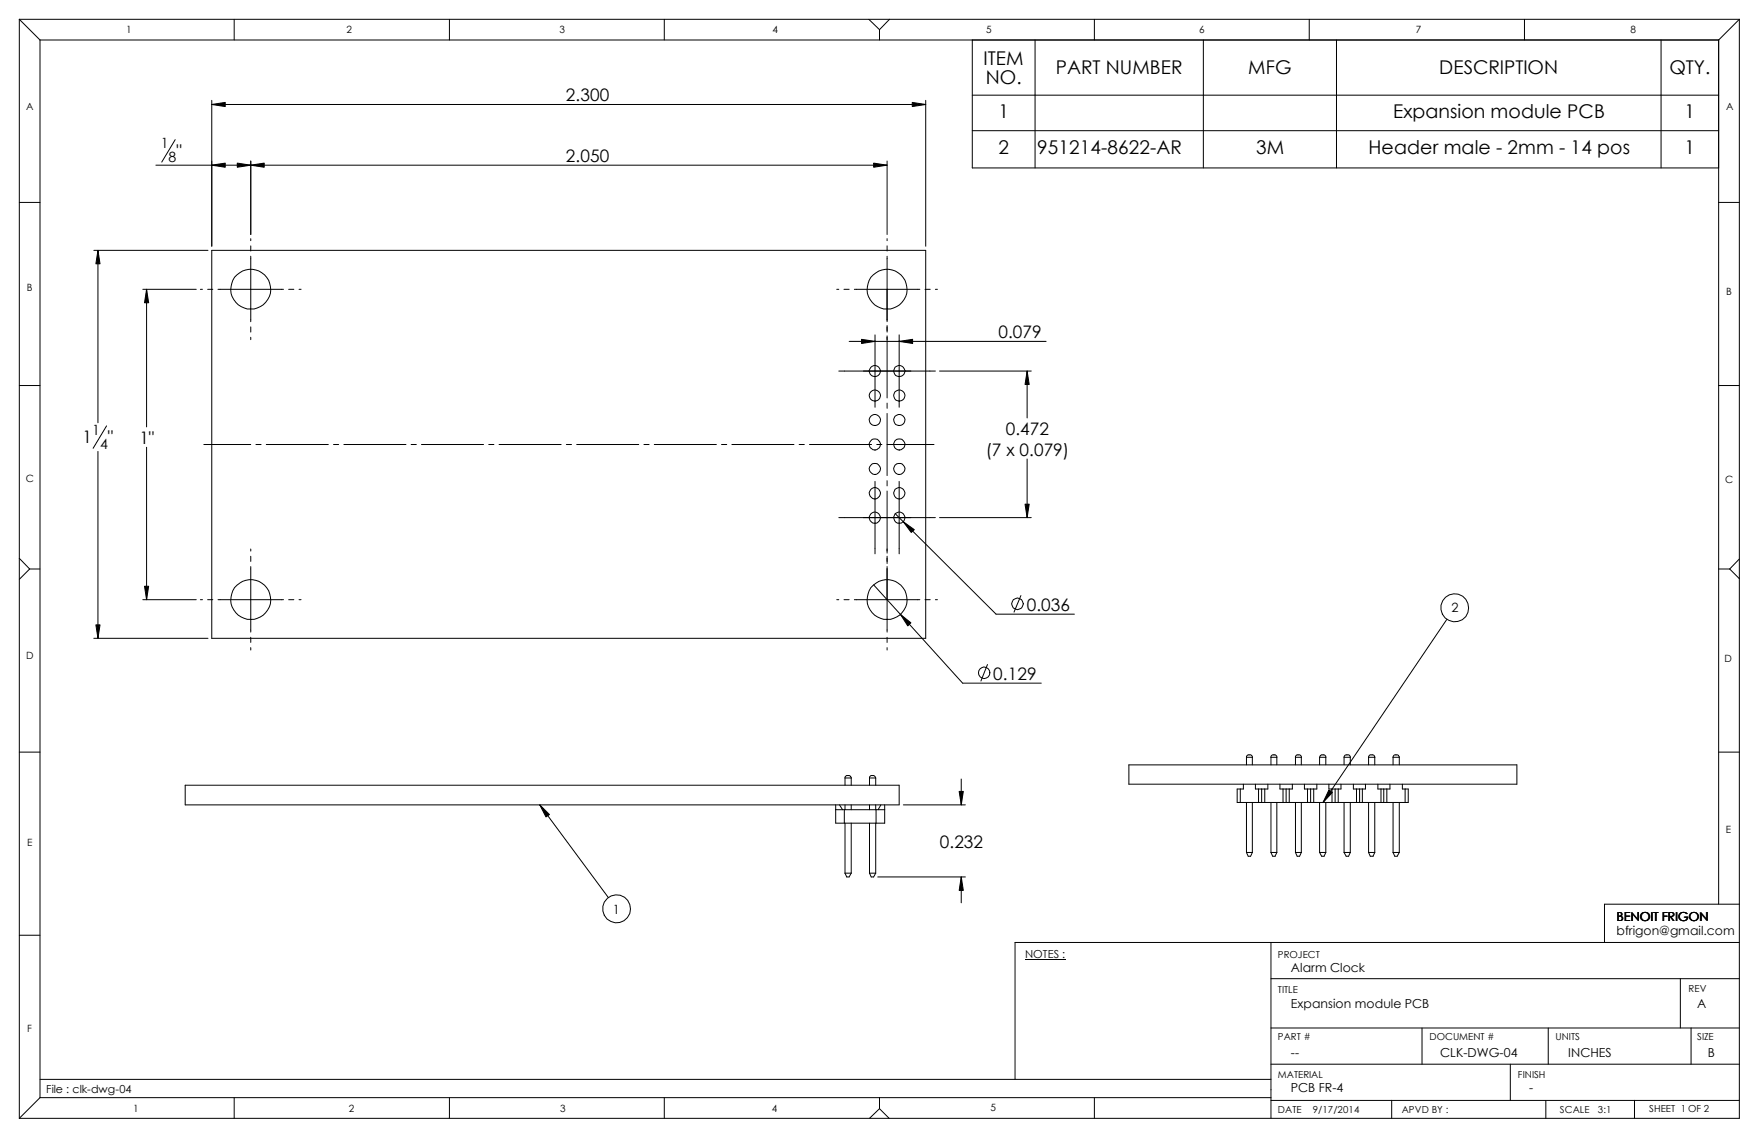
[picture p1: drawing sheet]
<svg xmlns="http://www.w3.org/2000/svg" width="432mm" height="279mm" viewBox="0 0 432 279" stroke-linecap="round" stroke-linejoin="round" font-family="sans-serif">
<g fill="none" stroke="#000" stroke-width=".25">
<path d="M4.7 4.7v269.9M4.7 4.7h422.3M4.7 4.7l5.1 5.1M9.8 9.8v259.7M9.8 9.8h412.1M57.5 4.7v5.1M110.3 4.7v5.1M163.1 4.7v5.1M213.3 4.7l2.6 2.6M215.9 7.3v2.5M218.4 4.7l-2.5 2.6M238.7 9.8v31.4h183.2"/>
<path d="M254.1 9.8v31.4M268.6 4.7v5.1M295.4 9.8v31.4M321.4 4.7v5.1M328.1 9.8v31.4M374.2 4.7v5.1M407.8 9.8v31.4M421.9 9.8v212.2M427 4.7v269.9h-422.3M427 4.7l-5.1 5.1M43 34.3l-3.3 5.5M52 25.7l3.3-.6v1.1z"/>
<path d="M52 24.6v35.9M52 25.7h175.2M61.6 39.5v18.1M217.8 39.5v18.1M223.9 25.1l3.3 .6-3.3 .5zM227.2 24.6v35.9M238.7 32.1h183.2M238.7 23.4h183.2M4.7 49.7h5.1M38.3 40.6h179.5M52 40.6l3.3-.6v1.1zM58.3 40l3.3 .6-3.3 .5z"/>
<path d="M61.6 40.6l3.3-.6v1.1zM61.6 58.6v.5M214.5 40l3.3 .6-3.3 .5zM217.8 58.6v.5M421.9 49.7h5.1M23 61.5h28.1M24 61.5l.6 3.3h-1.1zM24 61.5v42.3M35.1 71h13.1M36 71l.5 3.3h-1zM36 71v33.8M49.2 71h.5"/>
<path d="M51 71h1.2M52 61.5h175.2v95.2h-175.2zM53.5 71h16.1M61.6 60.4v1.2M61.6 62.9v16.1M70.9 71h1.2M73.4 71h.5M205.4 71h.5M207.2 71h1.2M209.7 71h16.1M217.8 60.4v1.2M217.8 62.9v16.1"/>
<path d="M217.8 79.9v1.6M227.1 71h1.2M229.6 71h.5M4.7 94.7h5.1M61.6 80.3v1.2M61.6 82.8v.6M205.9 91.1h23.7M208.4 83.8h48.4M211.5 83.3l3.3 .5-3.3 .5zM214.8 82.2v17.8M217.8 82.5v15.2M217.8 99v1.2"/>
<path d="M220.7 83.8l3.3-.5v1zM220.7 82.2v17.8M230.6 91.1h22.6M252.1 91.1l.5 3.3h-1zM252.1 91.1v11.5M421.9 94.7h5.1M24 110.8v45.9M26.2 104.6l-3.3 5.5M36 109.8v37.4M50 109.1h11.6M62.8 109.1h1.3M65.4 109.1h15.2"/>
<path d="M81.9 109.1h1.2M84.4 109.1h15.3M100.9 109.1h1.3M103.5 109.1h15.2M120 109.1h1.2M122.5 109.1h15.3M139 109.1h1.3M141.6 109.1h15.2M158.1 109.1h1.2M160.6 109.1h15.3M177.1 109.1h1.3M179.7 109.1h15.2"/>
<path d="M196.2 109.1h1.2M198.7 109.1h15.3M214.8 118.2v17.8M215.2 109.1h1.3M217.8 101.5v15.3M217.8 118v1.3M217.8 109.1h11.5M220.7 118.2v17.8M252.1 112.7v14.4M4.7 137.1l2.6 2.6M7.3 139.7h2.5M7.3 139.7l-2.6 2.5"/>
<path d="M61.6 134.8v.5M61.6 136.6v1.2M61.6 139.1v16.1M205.9 127.1h23.7M217.8 120.6v15.2M217.8 136.6v1.7M217.8 139.1v16.1M219.8 126.2l24.7 24.6h19.2M221.7 128.1l2.8 1.9-.8 .7zM230.6 127.1h22.6M251.6 123.8h1l-.5 3.3zM421.9 139.7h2.7"/>
<path d="M424.6 139.7l2.4 2.4M427 137.2l-2.4 2.5M23 156.7h28.1M23.5 153.4h1.1l-.6 3.3zM35.1 147.2h13.1M35.5 143.9h1l-.5 3.3zM49.2 147.2h.5M51 147.2h1.2M53.5 147.2h16.1M61.6 156.5v1.2M61.6 159v.6M70.9 147.2h1.2"/>
<path d="M73.4 147.2h.5M205.4 147.2h.5M207.2 147.2h1.2M209.7 147.2h16.1M214.5 143.6l21.8 24.1h19.3M217.8 156.5v1.2M217.8 159v.6M221.1 150.9l2.5 2-.8 .8zM227.1 147.2h1.2M229.6 147.2h.5M250.6 146.2l-1.7 4.1M355.2 152.1l-30.4 44.9"/>
<path d="M242.4 163.2l-1.6 4M4.7 184.7h5.1M45.5 192.8h175.2v4.8h-175.2zM132.5 197.6l2.4 2.4-.9 .6zM132.5 197.6l16.9 22.8M205.1 197.6v4.5h12.1v-4.5M205.1 198.8h12.1M206.1 197.6l.7 1.2M207.3 198.8v3.3M207.4 191a.78 .78 0 0 1 .8-.6 .78 .78 0 0 1 .8 .6M207.4 191v1.8M207.4 197.6v1.2"/>
<path d="M207.4 191h1.6M209 191v1.8M209 197.6v1.2M213.4 191a.78 .78 0 0 1 .8-.6 .78 .78 0 0 1 .8 .6M213.4 191h1.6M213.4 191v1.8M213.4 197.6v1.2M215 191v1.8M215 197.6v1.2M215.1 198.8v3.3M216.2 197.6l-.6 1.2M221.7 197.6h15.3"/>
<path d="M235.5 194.3h1l-.5 3.3zM236 191.3v6.3M277.1 187.8h95.3v4.7h-95.3zM304.5 193.7v3.3M305.2 192.5v1.2h-1.5v3.3h42v-3.3h-1.4v-1.2M306 185.9a.73 .73 0 0 1 .7-.6 .73 .73 0 0 1 .7 .6M306 185.9h1.4M306 185.9v1.9M306 197v12.3M307.4 185.9v1.9M307.4 197v12.3M308.2 192.5v1.2h3v-1.2"/>
<path d="M308.9 193.7v3.3M309.7 193.7v3.3M310.5 193.7v3.3M312 185.9a.73 .73 0 0 1 .7-.6 .73 .73 0 0 1 .7 .6M312 185.9v1.9M312 197v12.3M312 185.9h1.4M313.4 185.9v1.9M313.4 197v12.3M314.2 192.5v1.2h3v-1.2M315 193.7v3.3M315.7 193.7v3.3"/>
<path d="M316.5 193.7v3.3M318 185.9a.73 .73 0 0 1 .7-.6 .73 .73 0 0 1 .7 .6M318 185.9h1.4M318 185.9v1.9M318 197v12.3M319.4 185.9v1.9M319.4 197v12.3M320.2 192.5v1.2h3.1v-1.2M321 193.7v3.3M321.7 193.7v3.3M322.5 193.7v3.3M323.9 185.9a.78 .78 0 0 1 .8-.6 .78 .78 0 0 1 .8 .6"/>
<path d="M323.9 185.9h1.6M323.9 185.9v1.9M323.9 197v12.3M325.5 185.9v1.9M325.5 197v12.3M326.2 194l.9 .6-2.3 2.4zM326.2 192.5v1.2h3v-1.2M327 193.7v3.3M327.7 193.7v3.3M328.5 193.7v3.3M329.9 185.9a.78 .78 0 0 1 .8-.6 .78 .78 0 0 1 .8 .6M329.9 185.9h1.6"/>
<path d="M329.9 185.9v1.9M329.9 197v12.3M331.5 185.9v1.9M331.5 197v12.3M332.2 192.5v1.2h3v-1.2M333 193.7v3.3M333.8 193.7v3.3M334.4 193.7v3.3M336 185.9a.77 .77 0 0 1 .6-.7 .77 .77 0 0 1 .8 .4l.1 .3M336 185.9h1.5M336 185.9v1.9M336 197v12.3"/>
<path d="M337.5 185.9v1.9M337.5 197v12.3M338.2 192.5v1.2h3v-1.2M339 193.7v3.3M339.7 193.7v3.3M340.4 193.7v3.3M342 185.9a.73 .73 0 0 1 .5-.7 .73 .73 0 0 1 .8 .4l.2 .3M342 185.9h1.5M342 185.9v1.9M342 197v12.3M343.5 185.9v1.9M343.5 197v12.3"/>
<path d="M344.9 193.7v3.3M421.9 184.7h5.1M207.4 214.4h1.6M207.4 202.1v12.3M207.4 214.4l.5 .9h.5l.6-.9M209 202.1v12.3M213.4 214.4h1.6M213.4 214.4l.5 .9h.6l.5-.9M213.4 202.1v12.3M215 202.1v12.3M215.5 215.3h21.5M236 215.3l.5 3.3h-1z"/>
<path d="M236 215.3v6.4M306 209.3h1.4M306 209.3l.4 .9h.6l.4-.9M312 209.3h1.4M312 209.3l.4 .9h.6l.4-.9M318 209.3h1.4M318 209.3l.4 .9h.6l.4-.9M323.9 209.3h1.6M323.9 209.3l.5 .9h.6l.5-.9M329.9 209.3h1.6M329.9 209.3l.6 .9h.5l.5-.9M336 209.3h1.5"/>
<path d="M336 209.3l.4 .9h.7l.4-.9M342 209.3h1.5M342 209.3l.4 .9h.6l.5-.9M4.7 229.6h5.1M251.6 235.6h9.9M312 231.4v43.2M427 222h-33.1v9.4M427 231.4h-177.8v33.6M312 252.4h115M312 240.3h115M349.1 252.4v8.9M380.1 252.4v8.9"/>
<path d="M412.5 240.3v12.1M415.1 252.4v8.9M9.8 269.5h302.2M9.8 269.5l-5.1 5.1M9.8 265h302.2M57.5 269.5v5.1M110.3 269.5v5.1M163.1 269.5v5.1M215.9 269.5v2.7M215.9 272.2l2.4 2.4M215.9 272.2l-2.5 2.4M268.6 269.5v5.1"/>
<path d="M312 261.3h115M312 270.2h115M341.6 270.2v4.4M370.8 261.3v8.9M379.5 270.2v4.4M401.2 270.2v4.4"/>
<circle cx="61.5" cy="71" r="4.9"/>
<circle cx="217.7" cy="71" r="4.9"/>
<circle cx="214.7" cy="91.1" r="1.35"/>
<circle cx="214.8" cy="97.1" r="1.35"/>
<circle cx="220.7" cy="91.1" r="1.37"/>
<circle cx="220.7" cy="97.1" r="1.38"/>
<circle cx="214.8" cy="109.1" r="1.35"/>
<circle cx="214.8" cy="103.1" r="1.35"/>
<circle cx="214.8" cy="115.1" r="1.35"/>
<circle cx="220.7" cy="115.1" r="1.38"/>
<circle cx="220.7" cy="109.1" r="1.38"/>
<circle cx="220.7" cy="103.1" r="1.38"/>
<circle cx="214.7" cy="121.1" r="1.38"/>
<circle cx="214.7" cy="127.1" r="1.35"/>
<circle cx="220.7" cy="121.1" r="1.4"/>
<circle cx="220.7" cy="127.1" r="1.37"/>
<circle cx="61.5" cy="147.2" r="4.9"/>
<circle cx="217.7" cy="147.2" r="4.9"/>
<circle cx="249.8" cy="148.3" r="1.42"/>
<circle cx="357.1" cy="149.2" r="3.4"/>
<circle cx="241.6" cy="165.2" r="1.4"/>
<circle cx="151.4" cy="223.1" r="3.4"/>
</g>
<g fill="#000">
<path d="M52 25.7l3.3-.6v1.1zM223.9 25.1l3.3 .6-3.3 .5zM52 40.6l3.3-.6v1.1zM61.6 40.6l3.3-.6v1.1zM58.3 40l3.3 .6-3.3 .5zM214.5 40l3.3 .6-3.3 .5zM24 61.5l.6 3.3h-1.1zM36 71l.5 3.3h-1zM211.5 83.3l3.3 .5-3.3 .5zM220.7 83.8l3.3-.5v1zM252.1 91.1l.5 3.3h-1zM221.7 128.1l2.8 1.9-.8 .7z"/>
<path d="M251.6 123.8h1l-.5 3.3zM23.5 153.4h1.1l-.6 3.3zM35.5 143.9h1l-.5 3.3zM221.1 150.9l2.5 2-.8 .8zM132.5 197.6l2.4 2.4-.9 .6zM235.5 194.3h1l-.5 3.3zM326.2 194l.9 .6-2.3 2.4zM236 215.3l.5 3.3h-1z"/>
</g>
<g font-size="4.7">
<text x="241.5" y="16">ITEM</text>
<text x="242" y="20.6">NO.</text>
<text x="259.2" y="18.3">PART NUMBER</text>
<text x="306.4" y="18.3">MFG</text>
<text x="353.3" y="18.3">DESCRIPTION</text>
<text x="409.8" y="18.3">QTY.</text>
<text x="245.1" y="29">1</text>
<text x="342" y="29">Expansion module PCB</text>
<text x="413.5" y="29">1</text>
<text x="245.1" y="37.9">2</text>
<text x="254.6" y="37.9">951214-8622-AR</text>
<text x="308.3" y="37.9">3M</text>
<text x="335.9" y="37.9">Header male - 2mm - 14 pos</text>
<text x="413.5" y="37.9">1</text>
</g>
<g font-size="4.2">
<text x="138.9" y="24.8">2.300</text>
<text x="43.3" y="38.5">&quot;</text>
<text x="138.9" y="39.7">2.050</text>
<text x="245.1" y="83">0.079</text>
<text x="246.9" y="106.8">0.472</text>
<text x="20.2" y="108.8">1</text>
<text x="26.5" y="108.8">&quot;</text>
<text x="34.2" y="109">1&quot;</text>
<text x="242" y="111.8">(7 x 0.079)</text>
<text x="252.1" y="149.9">0.036</text>
<text x="243.8" y="166.9">0.129</text>
<text x="230.7" y="208.3">0.232</text>
</g>
<g font-size="3.5">
<text x="39.5" y="36.3">1</text>
<text x="41.4" y="39.9">8</text>
<text x="22.6" y="106.7">1</text>
<text x="24.6" y="110.2">4</text>
</g>
<g font-size="3.1">
<text x="356.3" y="150.4">2</text>
<text x="150.5" y="224.3">1</text>
</g>
<g font-size="3">
<text x="396.9" y="226.1">BENOIT FRIGON</text>
<text x="396.8" y="229.4">bfrigon@gmail.com</text>
<text x="316.9" y="238.6">Alarm Clock</text>
<text x="316.9" y="247.4">Expansion module PCB</text>
<text x="416.6" y="247.6">A</text>
<text x="316.9" y="259.6">--</text>
<text x="353.6" y="259.6">CLK-DWG-04</text>
<text x="385" y="259.6">INCHES</text>
<text x="419.3" y="259.5">B</text>
<text x="316.9" y="268.2">PCB FR-4</text>
<text x="375.4" y="268.2">-</text>
</g>
<g font-size="2.7">
<text x="251.6" y="235.3">NOTES :</text>
<text x="11.3" y="268.4">File : clk-dwg-04</text>
</g>
<g font-size="2.5">
<text x="31" y="8.2">1</text>
<text x="85.1" y="8.2">2</text>
<text x="137.3" y="8.2">3</text>
<text x="189.7" y="8.2">4</text>
<text x="242.1" y="8.2">5</text>
<text x="294.4" y="8.2">6</text>
<text x="347.6" y="8.2">7</text>
<text x="400.2" y="8.2">8</text>
<text x="6.4" y="26.9">A</text>
<text x="423.8" y="26.9">A</text>
<text x="6.6" y="71.5">B</text>
<text x="423.8" y="72.5">B</text>
<text x="6.3" y="118.4">C</text>
<text x="423.5" y="118.6">C</text>
<text x="6.4" y="161.8">D</text>
<text x="423.3" y="162.6">D</text>
<text x="6.7" y="207.6">E</text>
<text x="423.7" y="204.6">E</text>
<text x="6.7" y="253.5">F</text>
<text x="32.7" y="273">1</text>
<text x="85.6" y="273">2</text>
<text x="137.5" y="273">3</text>
<text x="189.5" y="273">4</text>
<text x="243.2" y="272.9">5</text>
</g>
<g font-size="2.4">
<text x="313.7" y="235.3">PROJECT</text>
<text x="313.7" y="243.8">TITLE</text>
<text x="414.5" y="243.7">REV</text>
<text x="313.7" y="255.4">PART #</text>
<text x="350.9" y="255.4">DOCUMENT #</text>
<text x="381.8" y="255.4">UNITS</text>
<text x="416.6" y="255.4">SIZE</text>
<text x="313.7" y="264.6">MATERIAL</text>
<text x="372.6" y="264.6">FINISH</text>
<text x="313.7" y="273.2">DATE</text>
<text x="322.2" y="273.2">9/17/2014</text>
<text x="344.1" y="273.2">APVD BY :</text>
<text x="382.9" y="273.2">SCALE</text>
<text x="392.3" y="273.2">3:1</text>
<text x="404.9" y="273.1">SHEET 1 OF 2</text>
</g>
</svg>
